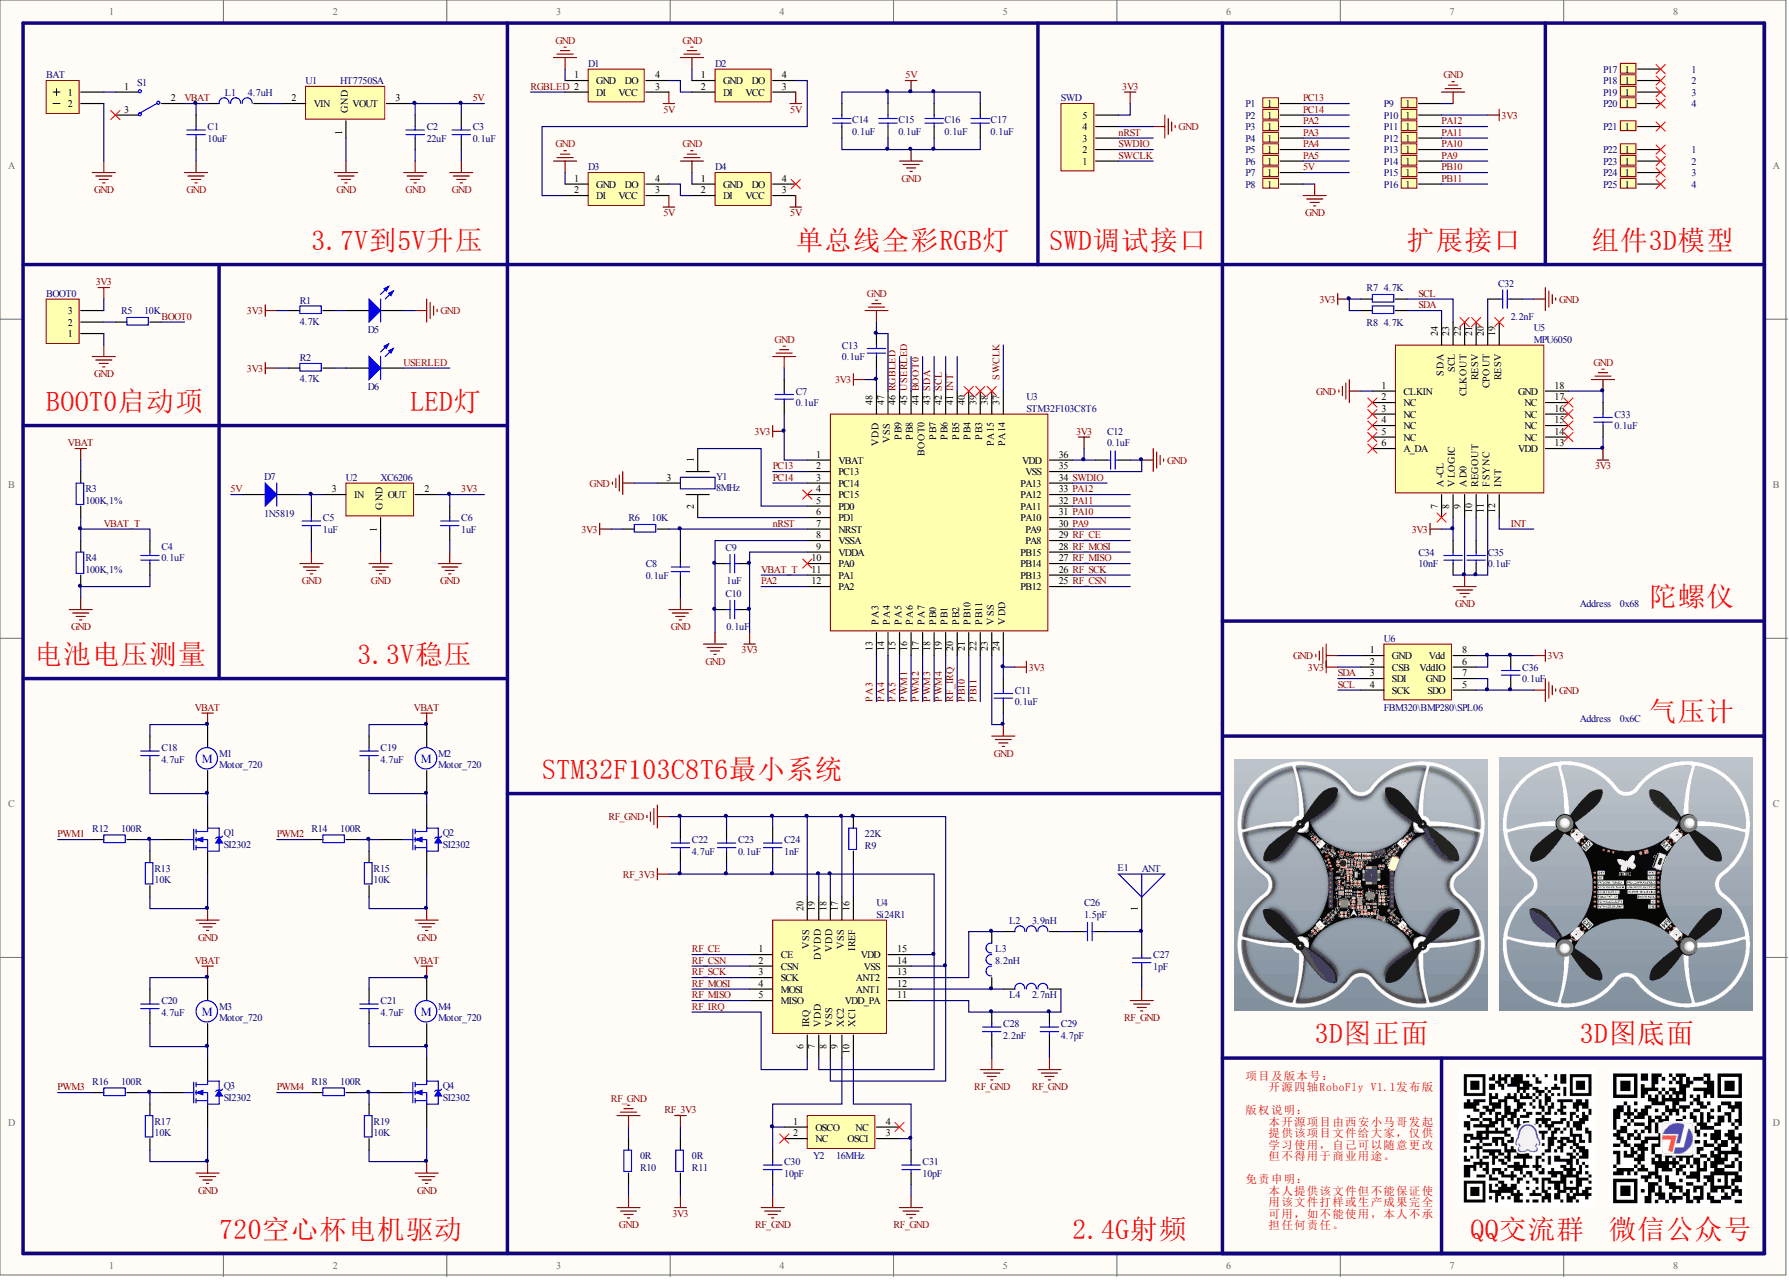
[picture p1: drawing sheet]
# Altium project RoboFly.PrjPCB
1 sheet, 111 parts. Net scope: global (net labels, ports and power ports of the same name join across sheets).
Board file: RoboFly.PcbDoc

## Sheet RoboFly.SchDoc
size A3

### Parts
BAT  BAT  [BAT]  (value not drawn)
BOOT0  BOOT  [HEADER1X3]  (value not drawn)
C1  value 10uF  [C_0603]  (hidden comment: C_0603)
C2  value 22uF  [C_0603]  (hidden comment: C_0603)
C3  value 0.1uF  [C_0603]  (hidden comment: C_0603)
C4  value 0.1uF  [C_0603]  (hidden comment: C_0603)
C5  value 1uF  [C_0603]  (hidden comment: C_0603)
C6  value 1uF  [C_0603]  (hidden comment: C_0603)
C7  value 0.1uF  [C_0603]  (hidden comment: C_0603)
C8  value 0.1uF  [C_0603]  (hidden comment: C_0603)
C9  value 1uF  [C_0603]  (hidden comment: C_0603)
C10  value 0.1uF  [C_0603]  (hidden comment: C_0603)
C11  value 0.1uF  [C_0603]  (hidden comment: C_0603)
C12  value 0.1uF  [C_0603]  (hidden comment: C_0603)
C13  value 0.1uF  [C_0603]  (hidden comment: C_0603)
C14  value 0.1uF  [C_0603]  (hidden comment: C_0603)
C15  value 0.1uF  [C_0603]  (hidden comment: C_0603)
C16  value 0.1uF  [C_0603]  (hidden comment: C_0603)
C17  value 0.1uF  [C_0603]  (hidden comment: C_0603)
C18  value 4.7uF  [C_0603]  (hidden comment: C_0603)
C19  value 4.7uF  [C_0603]  (hidden comment: C_0603)
C20  value 4.7uF  [C_0603]  (hidden comment: C_0603)
C21  value 4.7uF  [C_0603]  (hidden comment: C_0603)
C22  value 4.7uF  [C_0603]  (hidden comment: C_0603)
C23  value 0.1uF  [C_0603]  (hidden comment: C_0603)
C24  value 1nF  [C_0603]  (hidden comment: C_0603)
C26  value 1.5pF  [C_0603]  (hidden comment: C_0603)
C27  value 1pF  [C_0603]  (hidden comment: C_0603)
C28  value 2.2nF  [C_0603]  (hidden comment: C_0603)
C29  value 4.7pF  [C_0603]  (hidden comment: C_0603)
C30  value 10pF  [C_0603]  (hidden comment: C_0603)
C31  value 10pF  [C_0603]  (hidden comment: C_0603)
C32  value 2.2nF  [C_0603]  (hidden comment: C_0603)
C33  value 0.1uF  [C_0603]  (hidden comment: C_0603)
C34  value 10nF  [C_0603]  (hidden comment: C_0603)
C35  value 0.1uF  [C_0603]  (hidden comment: C_0603)
C36  value 0.1uF  [C_0603]  (hidden comment: C_0603)
D1  P923D  [RGB_LED_5050]  (value not drawn)
D2  P923D  [RGB_LED_5050]  (value not drawn)
D3  P923D  [RGB_LED_5050]  (value not drawn)
D4  P923D  [RGB_LED_5050]  (value not drawn)
D5  红色  [LED-0603]
D6  绿色  [LED-0603]
D7  1N5819  [SOD-123]
E1  ANT  [ANT]
L1  value 4.7uH  [L_1210]  (hidden comment: Inductor)
L2  value 3.9nH  [L_0603]  (hidden comment: Inductor)
L3  value 8.2nH  [L_0603]  (hidden comment: Inductor)
L4  value 2.7nH  [L_0603]  (hidden comment: Inductor)
M1  Motor_720  [MOTOR]
M2  Motor_720  [MOTOR]
M3  Motor_720  [MOTOR]
M4  Motor_720  [MOTOR]
P1  Header 1  [HEADER1]  (value not drawn)
P2  Header 1  [HEADER1]  (value not drawn)
P3  Header 1  [HEADER1]  (value not drawn)
P4  Header 1  [HEADER1]  (value not drawn)
P5  Header 1  [HEADER1]  (value not drawn)
P6  Header 1  [HEADER1]  (value not drawn)
P7  Header 1  [HEADER1]  (value not drawn)
P8  Header 1  [HEADER1]  (value not drawn)
P9  Header 1  [HEADER1]  (value not drawn)
P10  Header 1  [HEADER1]  (value not drawn)
P11  Header 1  [HEADER1]  (value not drawn)
P12  Header 1  [HEADER1]  (value not drawn)
P13  Header 1  [HEADER1]  (value not drawn)
P14  Header 1  [HEADER1]  (value not drawn)
P15  Header 1  [HEADER1]  (value not drawn)
P16  Header 1  [HEADER1]  (value not drawn)
P17  Header 1  [720Motor]  (value not drawn)
P18  Header 1  [720Motor]  (value not drawn)
P19  Header 1  [720Motor]  (value not drawn)
P20  Header 1  [720Motor]  (value not drawn)
P21  Header 1  [PROTECT_COVER]  (value not drawn)
P22  Header 1  [BLADEB]  (value not drawn)
P23  Header 1  [BLADEA]  (value not drawn)
P24  Header 1  [BLADEB]  (value not drawn)
P25  Header 1  [BLADEA]  (value not drawn)
Q1  SI2302  [SOT-23(SOT-23-3)]
Q2  SI2302  [SOT-23(SOT-23-3)]
Q3  SI2302  [SOT-23(SOT-23-3)]
Q4  SI2302  [SOT-23(SOT-23-3)]
R1  value 4.7K  [R_0603]  (hidden comment: R_0603)
R2  value 4.7K  [R_0603]  (hidden comment: R_0603)
R3  value 100K,1%  [R_0603]  (hidden comment: R_0603)
R4  value 100K,1%  [R_0603]  (hidden comment: R_0603)
R5  value 10K  [R_0603]  (hidden comment: R_0603)
R6  value 10K  [R_0603]  (hidden comment: R_0603)
R7  value 4.7K  [R_0603]  (hidden comment: R_0603)
R8  value 4.7K  [R_0603]  (hidden comment: R_0603)
R9  value 22K  [R_0603]  (hidden comment: R_0603)
R10  value 0R  [R_0603]  (hidden comment: R_0603)
R11  value 0R  [R_0603]  (hidden comment: R_0603)
R12  value 100R  [R_0603]  (hidden comment: R_0603)
R13  value 10K  [R_0603]  (hidden comment: R_0603)
R14  value 100R  [R_0603]  (hidden comment: R_0603)
R15  value 10K  [R_0603]  (hidden comment: R_0603)
R16  value 100R  [R_0603]  (hidden comment: R_0603)
R17  value 10K  [R_0603]  (hidden comment: R_0603)
R18  value 100R  [R_0603]  (hidden comment: R_0603)
R19  value 10K  [R_0603]  (hidden comment: R_0603)
S1  SW-SPDT  [SWITCH_PWR]  (value not drawn)
SWD  SWD  [SH1_0X5P_WT]  (value not drawn)
U1  HT7750SA  [SOT-23(SOT-23-3)]
U2  XC6206  [SOT-23(SOT-23-3)]
U3  STM32F103C8T6  [LQFP-48_7x7x05P]
U4  Si24R1  [QFN20]
U5  MPU6050  [QFN-24_4x4x05P]
U6  FBM320\BMP280\SPL06  [LGA-2_5X2MM]
Y1  value 8MHz  [SMD-cstse800G52-r0]  (hidden comment: XTAL)
Y2  value 16MHz  [SMD-3225_4P]  (hidden comment: XTAL)

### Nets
3V3: BOOT0.3 C6.1 C7.2 C9.2 C10.2 C11.1 C12.2 C13.1 C33.2 C34.2 C36.1 P10.1 R1.1 R2.1 R6.2 R7.1 R8.1 R11.1 SWD.5 U2.2(OUT) U3.1(VBAT) U3.9(VDDA) U3.24(VDD) U3.36(VDD) U3.48(VDD) U5.8(VLOGIC) U5.13(VDD) U6.2(CSB) U6.6(VddIO) U6.8(Vdd)
5V: C2.1 C3.1 C14.2 C15.2 C16.2 C17.2 D1.3(VCC) D2.3(VCC) D3.3(VCC) D4.3(VCC) D7.1(A) P7.1 U1.3(VOUT)
GND: BAT.2 BOOT0.1 C1.2 C2.2 C3.2 C4.1 C5.2 C6.2 C7.1 C8.1 C9.1 C10.1 C11.2 C12.1 C13.2 C14.1 C15.1 C16.1 C17.1 C32.1 C33.1 C34.1 C35.2 C36.2 D1.1(GND) D2.1(GND) D3.1(GND) D4.1(GND) D5.2 P8.1 P9.1 Q1.2(S) Q2.2(S) Q3.2(S) Q4.2(S) R4.1 R10.1 R13.1 R15.1 R17.1 R19.1 SWD.4 U1.1(GND) U2.1(GND) U3.8(VSSA) U3.23(VSS) U3.35(VSS) U3.47(VSS) U5.1(CLKIN) U5.9(AD0) U5.11(FSYNC) U5.18(GND) U6.1(GND) U6.5(SDO) U6.7(GND) Y1.3
RF_3V3: C22.1 C23.1 C24.1 R11.2 U4.7(VDD) U4.15(VDD) U4.18(VDD) U4.19(DVDD)
RF_GND: C22.2 C23.2 C24.2 C27.1 C28.1 C29.1 C30.1 C31.1 R9.2 R10.2 U4.8(VSS) U4.14(VSS) U4.17(VSS) U4.20(VSS)
VBAT: C1.1 C18.2 C19.2 C20.2 C21.2 L1.1 M1.1 M2.1 M3.1 M4.1 R3.2 S1.2
BOOT0: R5.2 U3.44(BOOT0)
INT: U3.41(PB5) U5.12(INT)
nRST: C8.2 R6.1 SWD.3 U3.7(NRST)
PA2: P3.1 U3.12(PA2)
PA3: P4.1 U3.13(PA3)
PA4: P5.1 U3.14(PA4)
PA5: P6.1 U3.15(PA5)
PA9: P14.1 U3.30(PA9)
PA10: P13.1 U3.31(PA10)
PA11: P12.1 U3.32(PA11)
PA12: P11.1 U3.33(PA12)
PB10: P15.1 U3.21(PB10)
PB11: P16.1 U3.22(PB11)
PC13: P1.1 U3.2(PC13)
PC14: P2.1 U3.3(PC14)
PWM1: R12.1 U3.16(PA6)
PWM2: R14.1 U3.17(PA7)
PWM3: R16.1 U3.18(PB0)
PWM4: R18.1 U3.19(PB1)
RF_CE: U3.29(PA8) U4.1(CE)
RF_CSN: U3.25(PB12) U4.2(CSN)
RF_IRQ: U3.20(PB2) U4.6(IRQ)
RF_MISO: U3.27(PB14) U4.5(MISO)
RF_MOSI: U3.28(PB15) U4.4(MOSI)
RF_SCK: U3.26(PB13) U4.3(SCK)
RGBLED: D1.2(DI) U3.46(PB9)
SCL: R7.2 U3.42(PB6) U5.23(SCL) U6.4(SCK)
SDA: R8.2 U3.43(PB7) U5.24(SDA) U6.3(SDI)
SWCLK: SWD.1 U3.37(PA14)
SWDIO: SWD.2 U3.34(PA13)
USERLED: D6.2 U3.45(PB8)
VBAT_T: C4.2 R3.1 R4.2 U3.11(PA1)
NetBAT_1: BAT.1 S1.1
NetBOOT0_2: BOOT0.2 R5.1
NetC5_1: C5.1 D7.2(K) U2.3(IN)
NetC18_1: C18.1 M1.2 Q1.3(D)
NetC19_1: C19.1 M2.2 Q2.3(D)
NetC20_1: C20.1 M3.2 Q3.3(D)
NetC21_1: C21.1 M4.2 Q4.3(D)
NetC26_1: C26.1 L2.2
NetC26_2: C26.2 C27.2 E1.1
NetC28_2: C28.2 C29.2 L4.2 U4.11(VDD_PA)
NetC30_2: C30.2 U4.9(XC2) Y2.1(OSCO)
NetC31_2: C31.2 U4.10(XC1) Y2.3(OSCI)
NetC32_2: C32.2 U5.20(CPOUT)
NetC35_1: C35.1 U5.10(REGOUT)
NetD1_4: D1.4(DO) D2.2(DI)
NetD2_4: D2.4(DO) D3.2(DI)
NetD3_4: D3.4(DO) D4.2(DI)
NetD5_1: D5.1 R1.2
NetD6_1: D6.1 R2.2
NetL1_2: L1.2 U1.2(VIN)
NetL2_1: L2.1 L3.2 U4.13(ANT2)
NetL3_1: L3.1 L4.1 U4.12(ANT1)
NetQ1_1: Q1.1(G) R12.2 R13.2
NetQ2_1: Q2.1(G) R14.2 R15.2
NetQ3_1: Q3.1(G) R16.2 R17.2
NetQ4_1: Q4.1(G) R18.2 R19.2
NetR9_1: R9.1 U4.16(IREF)
NetU3_5: U3.5(PD0) Y1.1
NetU3_6: U3.6(PD1) Y1.2

Not connected (* = marked no-connect by the designer): D4 4(DO)*; P17 1*; P18 1*; P19 1*; P20 1*; P21 1*; P22 1*; P23 1*; P24 1*; P25 1*; S1 3*; U3 4(PC15)* 10(PA0)* 38(PA15)* 39(PB3)* 40(PB4)*; U5 2(NC)* 3(NC)* 4(NC)* 5(NC)* 6(A_DA)* 7(A-CL)* 14(NC)* 15(NC)* 16(NC)* 17(NC)* 19(RESV)* 21(RESV)* 22(CLKOUT)*; Y2 2(NC)* 4(NC)*

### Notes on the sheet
- 电机1
- 电机2
- 电机3
- 电机4
- 保护罩
- 桨叶1
- 桨叶3
- 桨叶2
- 桨叶4
- 3.7V到5V升压
- (near D4) 单总线全彩RGB灯
- SWD调试接口
- 扩展接口
- 组件3D模型
- BOOT0启动项
- (near D6) LED灯
- Address：0x68
- 陀螺仪
- 电池电压测量
- 3.3V稳压
- Address：0x6C
- 气压计
- STM32F103C8T6最小系统
- 3D图正面
- 3D图底面
- 版权说明：
- 项目及版本号：
- 本开源项目由西安小马哥发起
- 开源四轴RoboFly V1.1发布版
- 免责申明：
- 提供该项目文件给大家，仅供
- 学习使用，自己可以随意更改
- 但不得用于商业用途。
- 720空心杯电机驱动
- 2.4G射频
- 本人提供该文件但不能保证使
- 用该文件打样或生产成果完全
- 可用，如不能使用，本人不承
- 担任何责任。
- QQ交流群
- 微信公众号
